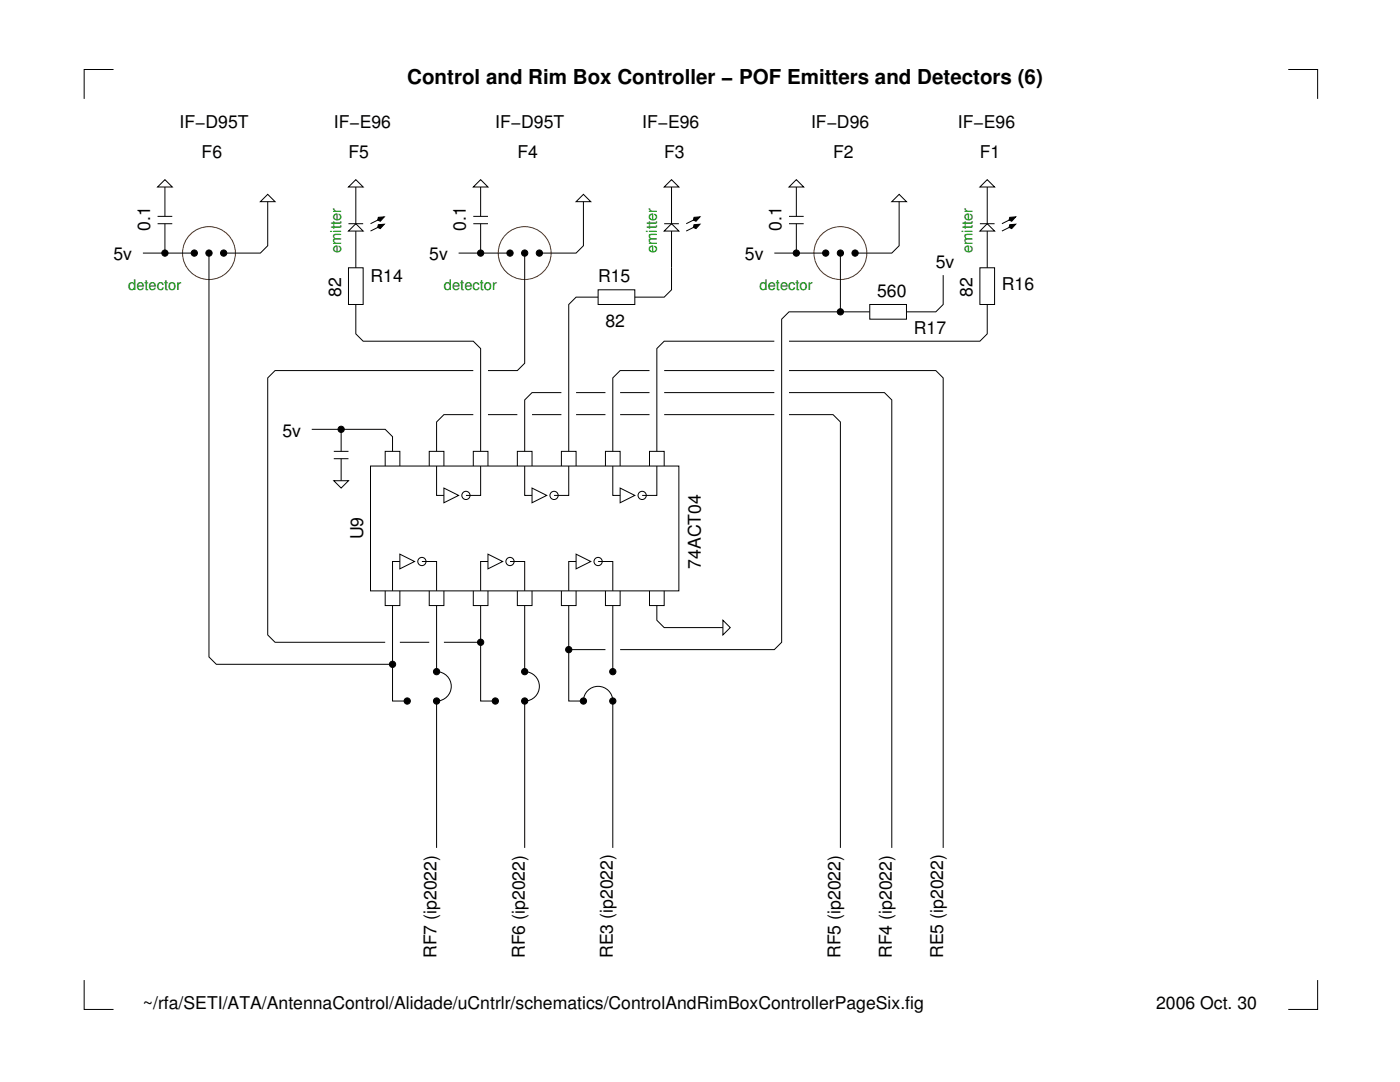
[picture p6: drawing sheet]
<svg xmlns="http://www.w3.org/2000/svg" width="279mm" height="216mm" viewBox="0 0 279 216" stroke-linecap="round" stroke-linejoin="round" font-family="sans-serif">
<g fill="none" stroke="#000" stroke-width=".2">
<path d="M22.7 13.9h-5.9v5.8M257.1 13.9h5.9v5.8M32.9 35.8l1.5 1.5h-3zM32.9 37.3v5.9M53.4 38.8l1.5 1.4h-2.9zM71 35.8l1.5 1.5h-3zM71 37.3v7.3M94.5 37.3l1.4-1.5 1.5 1.5zM95.9 37.3v5.9M116.4 38.8l1.5 1.4h-2.9zM132.6 37.3l1.4-1.5 1.5 1.5zM134 37.3v7.3"/>
<path d="M158.9 35.8l1.5 1.5h-2.9zM158.9 37.3v5.9M179.4 38.8l1.5 1.4h-2.9zM197 35.8l1.5 1.5h-2.9zM197 37.3v7.3M28.5 50.5h10.3M31.4 44.6h3M31.4 43.2h3M32.9 44.6v5.9M41.7 50.5v80.6l1.5 1.5h35.1M53.4 40.2v8.8l-1.4 1.5h-7.4M69.5 53.4h3v7.4h-3z"/>
<path d="M69.5 44.6h3M71 44.6l1.5 1.5h-3zM71 46.1v7.3M75.5 43.4l1.2-.1-.8 .9-.5-.3zM75.5 44.8l1.2-.1-.8 .9-.5-.2zM76.9 43.2l-3 1.4M76.9 44.6l-3 1.5M91.5 50.5h10.3M94.5 44.6h2.9M94.5 43.2h2.9M95.9 44.6v5.9M104.7 50.5v22l-1.5 1.4h-5.8"/>
<path d="M116.4 40.2v8.8l-1.4 1.5h-7.4M119.4 57.8h7.3v3h-7.3zM119.4 59.3h-4.4l-1.5 1.5v29.3M132.6 44.6h2.9M134 44.6l1.5 1.5h-2.9zM134 46.1v11.7l-1.4 1.5h-5.9M138.5 43.4l1.2-.1-.8 .9-.5-.3zM138.5 44.8l1.2-.1-.8 .9-.5-.2zM139.9 43.2l-3 1.4M139.9 44.6l-3 1.5M154.5 50.5h10.3M157.5 44.6h2.9"/>
<path d="M157.5 43.2h2.9M158.9 44.6v5.9M167.7 50.5v11.7M179.4 40.2v8.8l-1.4 1.5h-7.4M188.2 54.9v5.9l-1.4 1.4h-5.9M195.6 53.4h2.9v7.4h-2.9zM195.6 44.6h2.9M197 44.6l1.5 1.5h-2.9zM197 46.1v7.3M201.5 43.4l1.2-.1-.8 .9-.5-.3zM201.5 44.8l1.2-.1-.8 .9-.5-.2zM202.9 43.2l-2.9 1.4"/>
<path d="M202.9 44.6l-2.9 1.5M71 60.8v5.8l1.5 1.5h22l1.4 1.4v20.6M94.5 73.9h-39.6l-1.5 1.5v51.3l1.5 1.5h22M112 78.3h-5.8l-1.5 1.5v10.3M115 78.3h5.8M123.8 78.3h5.8M129.6 73.9h-5.8l-1.5 1.5v14.7M132.6 78.3h21.9M132.6 73.9h21.9M154.5 68.1h-21.9l-1.5 1.4v20.6M157.5 78.3h19l1.5 1.5v89.4M157.5 73.9h29.3l1.4 1.5v93.8"/>
<path d="M173.6 60.8h7.3v2.9h-7.3zM173.6 62.2h-16.1l-1.5 1.5v64.5l-1.5 1.4h-30.7M197 60.8v5.8l-1.4 1.5h-38.1M62.2 85.7h14.7l1.4 1.4v3M66.6 95.9h2.9l-1.4 1.5zM66.6 90.1h2.9M66.6 91.5h2.9M68.1 85.7v4.4M68.1 91.5v4.4M73.9 93h61.6v24.9h-61.6zM76.9 93v-2.9h2.9v2.9M85.7 93v-2.9h2.9v2.9"/>
<path d="M87.1 93v5.9h1.5M88.6 97.4l2.9 1.5-2.9 1.4zM94.5 93v-2.9h2.9v2.9M94.5 82.7h-5.9l-1.5 1.5v5.9M95.9 93v5.9h-2.9M97.4 82.7h5.8M103.2 93v-2.9h3v2.9M104.7 93v5.9h1.5M106.2 97.4l2.9 1.5-2.9 1.4zM106.2 82.7h5.8M112 93v-2.9h3v2.9M113.5 93v5.9h-2.9"/>
<path d="M115 82.7h5.8M120.8 93v-2.9h3v2.9M122.3 93v5.9h1.5M123.8 97.4l2.9 1.5-2.9 1.4zM123.8 82.7h5.8M129.6 93v-2.9h3v2.9M131.1 93v5.9h-2.9M132.6 82.7h21.9M157.5 82.7h8.8l1.4 1.5v85M76.9 117.9v2.9h2.9v-2.9M79.8 110.6l2.9 1.4-2.9 1.5zM79.8 112h-1.5v5.9"/>
<path d="M84.2 112h2.9v5.9M85.7 117.9v2.9h2.9v-2.9M94.5 117.9v2.9h2.9v-2.9M97.4 110.6l2.9 1.4-2.9 1.5zM97.4 112h-1.5v5.9M101.8 112h2.9v5.9M103.2 117.9v2.9h3v-2.9M112 117.9v2.9h3v-2.9M115 110.6l2.9 1.4-2.9 1.5zM115 112h-1.5v5.9M119.4 112h2.9v5.9M120.8 117.9v2.9h3v-2.9"/>
<path d="M129.6 117.9v2.9h3v-2.9M78.3 120.8v19.1h3M79.8 128.2h5.9M87.1 120.8v13.2a2.93 2.93 0 0 1 3 3 2.93 2.93 0 0 1-3 2.9v29.3M88.6 128.2h7.3M95.9 120.8v19.1h3M104.7 120.8v13.2a2.93 2.93 0 0 1 2.9 3 2.93 2.93 0 0 1-2.9 2.9v29.3M113.5 120.8v19.1h2.9a2.93 2.93 0 0 1 3-2.9 2.93 2.93 0 0 1 2.9 2.9v29.3M113.5 129.6h7.3M122.3 120.8v13.2M131.1 120.8v3l1.5 1.4h11.7M144.3 123.8l1.4 1.4-1.4 1.5z"/>
<path d="M16.8 195.6v5.8h5.9M263 195.6v5.8h-5.9"/>
<circle cx="32.9" cy="50.5" r=".63"/>
<circle cx="38.8" cy="50.5" r=".63"/>
<circle cx="41.7" cy="50.5" r=".63"/>
<circle cx="44.6" cy="50.5" r=".63"/>
<circle cx="95.9" cy="50.5" r=".63"/>
<circle cx="101.8" cy="50.5" r=".63"/>
<circle cx="104.7" cy="50.5" r=".63"/>
<circle cx="107.6" cy="50.5" r=".63"/>
<circle cx="158.9" cy="50.5" r=".63"/>
<circle cx="164.8" cy="50.5" r=".63"/>
<circle cx="167.7" cy="50.5" r=".63"/>
<circle cx="170.6" cy="50.5" r=".63"/>
<circle cx="167.7" cy="62.2" r=".63"/>
<circle cx="68.1" cy="85.7" r=".63"/>
<circle cx="93" cy="98.9" r=".82"/>
<circle cx="110.6" cy="98.9" r=".82"/>
<circle cx="128.2" cy="98.9" r=".82"/>
<circle cx="84.2" cy="112" r=".82"/>
<circle cx="101.8" cy="112" r=".82"/>
<circle cx="119.4" cy="112" r=".82"/>
<circle cx="78.3" cy="132.6" r=".63"/>
<circle cx="81.3" cy="139.9" r=".63"/>
<circle cx="87.1" cy="139.9" r=".63"/>
<circle cx="87.1" cy="134" r=".63"/>
<circle cx="95.9" cy="128.2" r=".63"/>
<circle cx="98.9" cy="139.9" r=".63"/>
<circle cx="104.7" cy="139.9" r=".63"/>
<circle cx="104.7" cy="134" r=".63"/>
<circle cx="113.5" cy="129.6" r=".63"/>
<circle cx="116.4" cy="139.9" r=".63"/>
<circle cx="122.3" cy="139.9" r=".63"/>
<circle cx="122.3" cy="134" r=".63"/>
</g>
<g fill="#000">
<path d="M75.5 43.4l1.2-.1-.8 .9-.5-.3z" fill-rule="evenodd"/>
<path d="M75.5 44.8l1.2-.1-.8 .9-.5-.2z" fill-rule="evenodd"/>
<path d="M138.5 43.4l1.2-.1-.8 .9-.5-.3z" fill-rule="evenodd"/>
<path d="M138.5 44.8l1.2-.1-.8 .9-.5-.2z" fill-rule="evenodd"/>
<path d="M201.5 43.4l1.2-.1-.8 .9-.5-.3z" fill-rule="evenodd"/>
<path d="M201.5 44.8l1.2-.1-.8 .9-.5-.2z" fill-rule="evenodd"/>
<circle cx="32.9" cy="50.5" r=".63"/>
<circle cx="38.8" cy="50.5" r=".63"/>
<circle cx="41.7" cy="50.5" r=".63"/>
<circle cx="44.6" cy="50.5" r=".63"/>
<circle cx="95.9" cy="50.5" r=".63"/>
<circle cx="101.8" cy="50.5" r=".63"/>
<circle cx="104.7" cy="50.5" r=".63"/>
<circle cx="107.6" cy="50.5" r=".63"/>
<circle cx="158.9" cy="50.5" r=".63"/>
<circle cx="164.8" cy="50.5" r=".63"/>
<circle cx="167.7" cy="50.5" r=".63"/>
<circle cx="170.6" cy="50.5" r=".63"/>
<circle cx="167.7" cy="62.2" r=".63"/>
<circle cx="68.1" cy="85.7" r=".63"/>
<circle cx="78.3" cy="132.6" r=".63"/>
<circle cx="81.3" cy="139.9" r=".63"/>
<circle cx="87.1" cy="139.9" r=".63"/>
<circle cx="87.1" cy="134" r=".63"/>
<circle cx="95.9" cy="128.2" r=".63"/>
<circle cx="98.9" cy="139.9" r=".63"/>
<circle cx="104.7" cy="139.9" r=".63"/>
<circle cx="104.7" cy="134" r=".63"/>
<circle cx="113.5" cy="129.6" r=".63"/>
<circle cx="116.4" cy="139.9" r=".63"/>
<circle cx="122.3" cy="139.9" r=".63"/>
<circle cx="122.3" cy="134" r=".63"/>
</g>
<g fill="none" stroke="#7f3000" stroke-width=".2">
<circle cx="41.7" cy="50.5" r="5.3"/>
<circle cx="104.7" cy="50.5" r="5.3"/>
<circle cx="167.7" cy="50.5" r="5.3"/>
</g>
<text font-size="4.1" x="81.3" y="16.8">Control and Rim Box Controller − POF Emitters and Detectors (6)</text>
<g font-size="3.5">
<text x="35.8" y="25.6">IF−D95T</text>
<text x="66.6" y="25.6">IF−E96</text>
<text x="98.9" y="25.6">IF−D95T</text>
<text x="128.2" y="25.6">IF−E96</text>
<text x="161.9" y="25.6">IF−D96</text>
<text x="191.2" y="25.6">IF−E96</text>
<text x="40.2" y="31.5">F6</text>
<text x="69.5" y="31.5">F5</text>
<text x="103.2" y="31.5">F4</text>
<text x="132.6" y="31.5">F3</text>
<text x="166.3" y="31.5">F2</text>
<text x="195.6" y="31.5">F1</text>
<text x="30" y="46.1" transform="rotate(-90 30 46.1)">0.1</text>
<text x="93" y="46.1" transform="rotate(-90 93 46.1)">0.1</text>
<text x="156" y="46.1" transform="rotate(-90 156 46.1)">0.1</text>
<text x="22.7" y="52">5v</text>
<text x="85.7" y="52">5v</text>
<text x="148.7" y="52">5v</text>
<text x="186.8" y="53.4">5v</text>
<text x="68.1" y="59.3" transform="rotate(-90 68.1 59.3)">82</text>
<text x="73.9" y="56.4">R14</text>
<text x="119.4" y="56.4">R15</text>
<text x="175" y="59.3">560</text>
<text x="194.1" y="59.3" transform="rotate(-90 194.1 59.3)">82</text>
<text x="200" y="57.8">R16</text>
<text x="120.8" y="65.2">82</text>
<text x="182.4" y="66.6">R17</text>
<text x="56.4" y="87.1">5v</text>
<text x="72.5" y="107.6" transform="rotate(-90 72.5 107.6)">U9</text>
<text x="139.9" y="113.5" transform="rotate(-90 139.9 113.5)">74ACT04</text>
<text x="87.1" y="191.2" transform="rotate(-90 87.1 191.2)">RF7 (ip2022)</text>
<text x="104.7" y="191.2" transform="rotate(-90 104.7 191.2)">RF6 (ip2022)</text>
<text x="122.3" y="191.2" transform="rotate(-90 122.3 191.2)">RE3 (ip2022)</text>
<text x="167.7" y="191.2" transform="rotate(-90 167.7 191.2)">RF5 (ip2022)</text>
<text x="178" y="191.2" transform="rotate(-90 178 191.2)">RF4 (ip2022)</text>
<text x="188.2" y="191.2" transform="rotate(-90 188.2 191.2)">RE5 (ip2022)</text>
<text x="28.5" y="201.4">~/rfa/SETI/ATA/AntennaControl/Alidade/uCntrlr/schematics/ControlAndRimBoxControllerPageSix.fig</text>
<text x="230.7" y="201.4">2006 Oct. 30</text>
</g>
<g font-size="2.9" fill="#008f00">
<text x="68.1" y="50.5" transform="rotate(-90 68.1 50.5)">emitter</text>
<text x="131.1" y="50.5" transform="rotate(-90 131.1 50.5)">emitter</text>
<text x="194.1" y="50.5" transform="rotate(-90 194.1 50.5)">emitter</text>
<text x="25.6" y="57.8">detector</text>
<text x="88.6" y="57.8">detector</text>
<text x="151.6" y="57.8">detector</text>
</g>
</svg>
